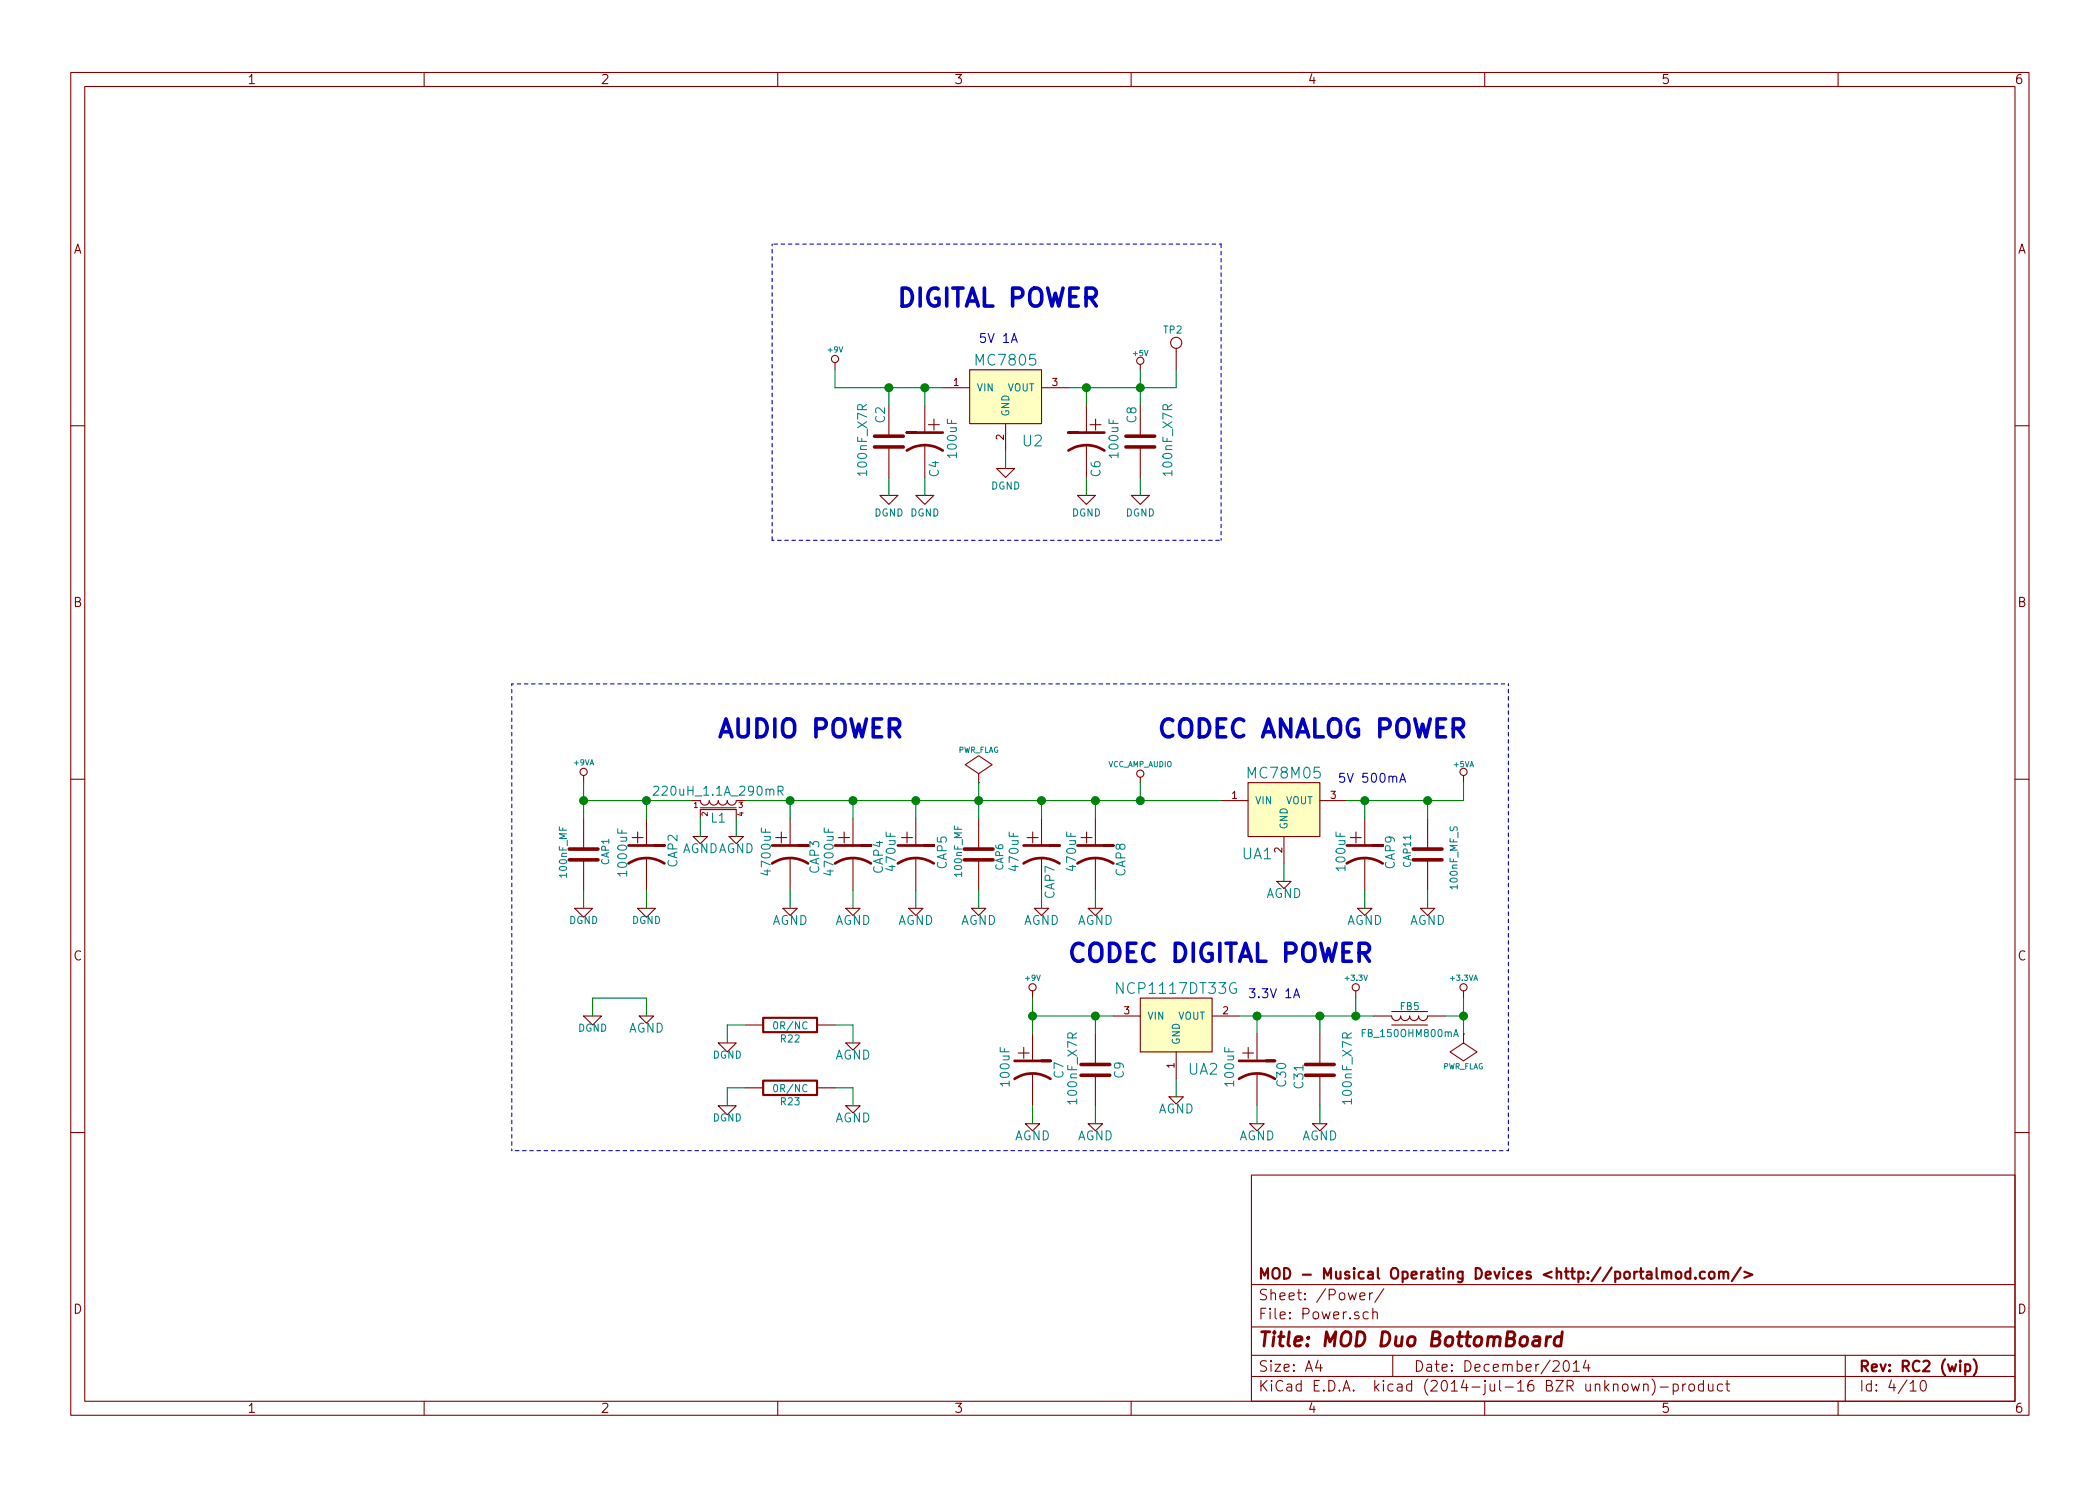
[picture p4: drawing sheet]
EESchema Schematic File Version 2
LIBS:power
LIBS:device
LIBS:transistors
LIBS:conn
LIBS:linear
LIBS:regul
LIBS:cmos4000
LIBS:adc-dac
LIBS:memory
LIBS:xilinx
LIBS:special
LIBS:microcontrollers
LIBS:dsp
LIBS:microchip
LIBS:analog_switches
LIBS:motorola
LIBS:texas
LIBS:intel
LIBS:audio
LIBS:interface
LIBS:digital-audio
LIBS:philips
LIBS:display
LIBS:cypress
LIBS:siliconi
LIBS:opto
LIBS:atmel
LIBS:contrib
LIBS:valves
LIBS:Duo_Audio_HMI_RC1A
LIBS:icnovaa20
LIBS:Duo_BottomBoard_RC1A-cache
EELAYER 25 0
EELAYER END
$Descr A4 11693 8268
encoding utf-8
Sheet 4 10
Title "MOD Duo BottomBoard"
Date "December/2014"
Rev "RC2 (wip)"
Comp "MOD - Musical Operating Devices <http://portalmod.com/>"
Comment1 ""
Comment2 ""
Comment3 ""
Comment4 ""
$EndDescr
$Comp
L AGND #PWR014
U 1 1
P 3600 5650
F 0 "#PWR014" H 3600 5650 40  0001 C CNN
F 1 "AGND" H 3600 5580 50  0000 C CNN
F 2 "~" H 3600 5650 60  0000 C CNN
F 3 "~" H 3600 5650 60  0000 C CNN
	1    3600 5650
	1    0    0    -1  
$EndComp
Text Notes 4000 4100 0    100  ~ 20
AUDIO POWER
$Comp
L CP1 CAP9
U 1 1
P 7600 4750
F 0 "CAP9" V 7745 4665 50  0000 L CNN
F 1 "100uF" V 7470 4650 50  0000 L CNN
F 2 "MOD_Footprints_Lib:Capacitor5x11RM2" H 7600 4750 60  0001 C CNN
F 3 "~" H 7600 4750 60  0000 C CNN
	1    7600 4750
	1    0    0    -1  
$EndComp
$Comp
L C CAP11
U 1 1
P 7950 4750
F 0 "CAP11" V 7840 4675 40  0000 L CNN
F 1 "100nF_MF_S" V 8100 4550 40  0000 L CNN
F 2 "MOD_Footprints_Lib:CapacitorMetalFilm_7.2x2.5MM_P5MM" H 7988 4600 30  0001 C CNN
F 3 "~" H 7950 4750 60  0000 C CNN
	1    7950 4750
	1    0    0    -1  
$EndComp
$Comp
L +5VA #PWR015
U 1 1
P 8150 4350
F 0 "#PWR015" H 8150 4480 20  0001 C CNN
F 1 "+5VA" H 8150 4450 30  0000 C CNN
F 2 "~" H 8150 4350 60  0000 C CNN
F 3 "~" H 8150 4350 60  0000 C CNN
	1    8150 4350
	1    0    0    -1  
$EndComp
$Comp
L DGND #PWR016
U 1 1
P 3300 5650
F 0 "#PWR016" H 3300 5650 40  0001 C CNN
F 1 "DGND" H 3300 5580 40  0000 C CNN
F 2 "~" H 3300 5650 60  0000 C CNN
F 3 "~" H 3300 5650 60  0000 C CNN
	1    3300 5650
	1    0    0    -1  
$EndComp
$Comp
L AGND #PWR017
U 1 1
P 7150 4900
F 0 "#PWR017" H 7150 4900 40  0001 C CNN
F 1 "AGND" H 7150 4830 50  0000 C CNN
F 2 "~" H 7150 4900 60  0000 C CNN
F 3 "~" H 7150 4900 60  0000 C CNN
	1    7150 4900
	1    0    0    -1  
$EndComp
$Comp
L AGND #PWR018
U 1 1
P 5800 5050
F 0 "#PWR018" H 5800 5050 40  0001 C CNN
F 1 "AGND" H 5800 4980 50  0000 C CNN
F 2 "~" H 5800 5050 60  0000 C CNN
F 3 "~" H 5800 5050 60  0000 C CNN
	1    5800 5050
	1    0    0    -1  
$EndComp
$Comp
L VCC_AMP_AUDIO #PWR019
U 1 1
P 6350 4350
F 0 "#PWR019" H 6350 4450 30  0001 C CNN
F 1 "VCC_AMP_AUDIO" H 6350 4450 30  0000 C CNN
F 2 "~" H 6350 4350 60  0000 C CNN
F 3 "~" H 6350 4350 60  0000 C CNN
	1    6350 4350
	1    0    0    -1  
$EndComp
$Comp
L CP1 CAP5
U 1 1
P 5100 4750
F 0 "CAP5" V 5250 4665 50  0000 L CNN
F 1 "470uF" V 4965 4650 50  0000 L CNN
F 2 "MOD_Footprints_Lib:Capacitor8x13RM3.5" H 5100 4750 60  0001 C CNN
F 3 "~" H 5100 4750 60  0000 C CNN
	1    5100 4750
	1    0    0    -1  
$EndComp
$Comp
L CP1 CAP2
U 1 1
P 3600 4750
F 0 "CAP2" V 3750 4675 50  0000 L CNN
F 1 "1000uF" V 3470 4620 50  0000 L CNN
F 2 "MOD_Footprints_Lib:Capacitor10x21RM5" H 3600 4750 60  0001 C CNN
F 3 "~" H 3600 4750 60  0000 C CNN
	1    3600 4750
	1    0    0    -1  
$EndComp
Text Notes 7450 4350 0    50   ~ 0
5V 500mA
$Comp
L CP1 CAP7
U 1 1
P 5800 4750
F 0 "CAP7" V 5850 4500 50  0000 L CNN
F 1 "470uF" V 5650 4650 50  0000 L CNN
F 2 "MOD_Footprints_Lib:Capacitor8x13RM3.5" H 5800 4750 60  0001 C CNN
F 3 "~" H 5800 4750 60  0000 C CNN
	1    5800 4750
	1    0    0    -1  
$EndComp
$Comp
L LINEAR_REGULATOR_DPAK_3P UA1
U 1 1
P 7150 4500
F 0 "UA1" H 7000 4250 60  0000 C CNN
F 1 "MC78M05" H 7150 4700 60  0000 C CNN
F 2 "MOD_Footprints_Lib:DPAK(369C)" H 7150 4550 60  0001 C CNN
F 3 "~" H 7150 4550 60  0000 C CNN
	1    7150 4500
	1    0    0    -1  
$EndComp
$Comp
L CP1 CAP8
U 1 1
P 6100 4750
F 0 "CAP8" V 6245 4625 50  0000 L CNN
F 1 "470uF" V 5970 4650 50  0000 L CNN
F 2 "MOD_Footprints_Lib:Capacitor8x13RM3.5" H 6100 4750 60  0001 C CNN
F 3 "~" H 6100 4750 60  0000 C CNN
	1    6100 4750
	1    0    0    -1  
$EndComp
$Comp
L AGND #PWR020
U 1 1
P 6100 5050
F 0 "#PWR020" H 6100 5050 40  0001 C CNN
F 1 "AGND" H 6100 4980 50  0000 C CNN
F 2 "~" H 6100 5050 60  0000 C CNN
F 3 "~" H 6100 5050 60  0000 C CNN
	1    6100 5050
	1    0    0    -1  
$EndComp
$Comp
L C CAP1
U 1 1
P 3250 4750
F 0 "CAP1" V 3375 4690 40  0000 L CNN
F 1 "100nF_MF" V 3140 4615 40  0000 L CNN
F 2 "MOD_Footprints_Lib:CAP_FILM_12.6X4.5_L10" H 3288 4600 30  0001 C CNN
F 3 "~" H 3250 4750 60  0000 C CNN
	1    3250 4750
	1    0    0    -1  
$EndComp
$Comp
L C CAP6
U 1 1
P 5450 4750
F 0 "CAP6" V 5570 4660 40  0000 L CNN
F 1 "100nF_MF" V 5340 4620 40  0000 L CNN
F 2 "MOD_Footprints_Lib:CAP_FILM_12.6X4.5_L10" H 5488 4600 30  0001 C CNN
F 3 "~" H 5450 4750 60  0000 C CNN
	1    5450 4750
	1    0    0    -1  
$EndComp
$Comp
L CP1 CAP4
U 1 1
P 4750 4750
F 0 "CAP4" V 4895 4640 50  0000 L CNN
F 1 "4700uF" V 4620 4625 50  0000 L CNN
F 2 "MOD_Footprints_Lib:Capacitor16x25RM7.5" H 4750 4750 60  0001 C CNN
F 3 "~" H 4750 4750 60  0000 C CNN
	1    4750 4750
	1    0    0    -1  
$EndComp
$Comp
L CP1 CAP3
U 1 1
P 4400 4750
F 0 "CAP3" V 4540 4640 50  0000 L CNN
F 1 "4700uF" V 4270 4625 50  0000 L CNN
F 2 "MOD_Footprints_Lib:Capacitor16x25RM7.5" H 4400 4750 60  0001 C CNN
F 3 "~" H 4400 4750 60  0000 C CNN
	1    4400 4750
	1    0    0    -1  
$EndComp
$Comp
L AGND #PWR021
U 1 1
P 4400 5050
F 0 "#PWR021" H 4400 5050 40  0001 C CNN
F 1 "AGND" H 4400 4980 50  0000 C CNN
F 2 "~" H 4400 5050 60  0000 C CNN
F 3 "~" H 4400 5050 60  0000 C CNN
	1    4400 5050
	1    0    0    -1  
$EndComp
$Comp
L INDUCTOR_RADIAL_4P L1
U 1 1
P 4000 4450
F 0 "L1" H 4000 4350 50  0000 C CNN
F 1 "220uH_1.1A_290mR" H 4000 4500 50  0000 C CNN
F 2 "MOD_Footprints_Lib:IND_RAD_10MM_4P" H 4000 4450 60  0001 C CNN
F 3 "~" H 4000 4450 60  0000 C CNN
	1    4000 4450
	1    0    0    -1  
$EndComp
$Comp
L AGND #PWR022
U 1 1
P 4100 4650
F 0 "#PWR022" H 4100 4650 40  0001 C CNN
F 1 "AGND" H 4100 4580 50  0000 C CNN
F 2 "~" H 4100 4650 60  0000 C CNN
F 3 "~" H 4100 4650 60  0000 C CNN
	1    4100 4650
	1    0    0    -1  
$EndComp
$Comp
L AGND #PWR023
U 1 1
P 3900 4650
F 0 "#PWR023" H 3900 4650 40  0001 C CNN
F 1 "AGND" H 3900 4580 50  0000 C CNN
F 2 "~" H 3900 4650 60  0000 C CNN
F 3 "~" H 3900 4650 60  0000 C CNN
	1    3900 4650
	1    0    0    -1  
$EndComp
$Comp
L AGND #PWR024
U 1 1
P 4750 5050
F 0 "#PWR024" H 4750 5050 40  0001 C CNN
F 1 "AGND" H 4750 4980 50  0000 C CNN
F 2 "~" H 4750 5050 60  0000 C CNN
F 3 "~" H 4750 5050 60  0000 C CNN
	1    4750 5050
	1    0    0    -1  
$EndComp
$Comp
L AGND #PWR025
U 1 1
P 5100 5050
F 0 "#PWR025" H 5100 5050 40  0001 C CNN
F 1 "AGND" H 5100 4980 50  0000 C CNN
F 2 "~" H 5100 5050 60  0000 C CNN
F 3 "~" H 5100 5050 60  0000 C CNN
	1    5100 5050
	1    0    0    -1  
$EndComp
$Comp
L AGND #PWR026
U 1 1
P 5450 5050
F 0 "#PWR026" H 5450 5050 40  0001 C CNN
F 1 "AGND" H 5450 4980 50  0000 C CNN
F 2 "~" H 5450 5050 60  0000 C CNN
F 3 "~" H 5450 5050 60  0000 C CNN
	1    5450 5050
	1    0    0    -1  
$EndComp
$Comp
L CP1 C30
U 1 1
P 7000 5950
F 0 "C30" V 7140 5850 50  0000 L CNN
F 1 "100uF" V 6850 5850 50  0000 L CNN
F 2 "MOD_Footprints_Lib:Capacitor5x11RM2" H 7000 5950 60  0001 C CNN
F 3 "~" H 7000 5950 60  0000 C CNN
	1    7000 5950
	1    0    0    -1  
$EndComp
$Comp
L AGND #PWR027
U 1 1
P 7950 5050
F 0 "#PWR027" H 7950 5050 40  0001 C CNN
F 1 "AGND" H 7950 4980 50  0000 C CNN
F 2 "~" H 7950 5050 60  0000 C CNN
F 3 "~" H 7950 5050 60  0000 C CNN
	1    7950 5050
	1    0    0    -1  
$EndComp
$Comp
L AGND #PWR028
U 1 1
P 7600 5050
F 0 "#PWR028" H 7600 5050 40  0001 C CNN
F 1 "AGND" H 7600 4980 50  0000 C CNN
F 2 "~" H 7600 5050 60  0000 C CNN
F 3 "~" H 7600 5050 60  0000 C CNN
	1    7600 5050
	1    0    0    -1  
$EndComp
Text Notes 6950 5550 0    50   ~ 0
3.3V 1A
$Comp
L AGND #PWR029
U 1 1
P 7350 6250
F 0 "#PWR029" H 7350 6250 40  0001 C CNN
F 1 "AGND" H 7350 6180 50  0000 C CNN
F 2 "~" H 7350 6250 60  0000 C CNN
F 3 "~" H 7350 6250 60  0000 C CNN
	1    7350 6250
	1    0    0    -1  
$EndComp
$Comp
L AGND #PWR030
U 1 1
P 7000 6250
F 0 "#PWR030" H 7000 6250 40  0001 C CNN
F 1 "AGND" H 7000 6180 50  0000 C CNN
F 2 "~" H 7000 6250 60  0000 C CNN
F 3 "~" H 7000 6250 60  0000 C CNN
	1    7000 6250
	1    0    0    -1  
$EndComp
$Comp
L PWR_FLAG #FLG031
U 1 1
P 5450 4350
F 0 "#FLG031" H 5450 4445 30  0001 C CNN
F 1 "PWR_FLAG" H 5450 4530 30  0000 C CNN
F 2 "" H 5450 4350 60  0000 C CNN
F 3 "" H 5450 4350 60  0000 C CNN
	1    5450 4350
	1    0    0    -1  
$EndComp
$Comp
L AGND #PWR032
U 1 1
P 6550 6100
F 0 "#PWR032" H 6550 6100 40  0001 C CNN
F 1 "AGND" H 6550 6030 50  0000 C CNN
F 2 "~" H 6550 6100 60  0000 C CNN
F 3 "~" H 6550 6100 60  0000 C CNN
	1    6550 6100
	1    0    0    -1  
$EndComp
$Comp
L DGND #PWR033
U 1 1
P 3250 5050
F 0 "#PWR033" H 3250 5050 40  0001 C CNN
F 1 "DGND" H 3250 4980 40  0000 C CNN
F 2 "~" H 3250 5050 60  0000 C CNN
F 3 "~" H 3250 5050 60  0000 C CNN
	1    3250 5050
	1    0    0    -1  
$EndComp
$Comp
L DGND #PWR034
U 1 1
P 3600 5050
F 0 "#PWR034" H 3600 5050 40  0001 C CNN
F 1 "DGND" H 3600 4980 40  0000 C CNN
F 2 "~" H 3600 5050 60  0000 C CNN
F 3 "~" H 3600 5050 60  0000 C CNN
	1    3600 5050
	1    0    0    -1  
$EndComp
Text Notes 6450 4100 0    100  ~ 20
CODEC ANALOG POWER
$Comp
L +9V #PWR035
U 1 1
P 4650 2050
F 0 "#PWR035" H 4650 2020 20  0001 C CNN
F 1 "+9V" H 4650 2160 30  0000 C CNN
F 2 "~" H 4650 2050 60  0000 C CNN
F 3 "~" H 4650 2050 60  0000 C CNN
	1    4650 2050
	1    0    0    -1  
$EndComp
$Comp
L LINEAR_REGULATOR_DPAK_3P U2
U 1 1
P 5600 2200
F 0 "U2" H 5750 1950 60  0000 C CNN
F 1 "MC7805" H 5600 2400 60  0000 C CNN
F 2 "MOD_Footprints_Lib:DPAK(369C)" H 5600 2250 60  0001 C CNN
F 3 "~" H 5600 2250 60  0000 C CNN
	1    5600 2200
	1    0    0    -1  
$EndComp
Text Notes 5450 1900 0    50   ~ 0
5V 1A
$Comp
L CP1 C4
U 1 1
P 5150 2450
F 0 "C4" V 5100 2250 50  0000 L CNN
F 1 "100uF" V 5000 2350 50  0000 L CNN
F 2 "MOD_Footprints_Lib:Capacitor5x11RM2" H 5150 2450 60  0001 C CNN
F 3 "~" H 5150 2450 60  0000 C CNN
	1    5150 2450
	-1   0    0    -1  
$EndComp
$Comp
L DGND #PWR036
U 1 1
P 5150 2750
F 0 "#PWR036" H 5150 2750 40  0001 C CNN
F 1 "DGND" H 5150 2650 40  0000 C CNN
F 2 "~" H 5150 2750 60  0000 C CNN
F 3 "~" H 5150 2750 60  0000 C CNN
	1    5150 2750
	-1   0    0    -1  
$EndComp
$Comp
L DGND #PWR037
U 1 1
P 5600 2600
F 0 "#PWR037" H 5600 2600 40  0001 C CNN
F 1 "DGND" H 5600 2500 40  0000 C CNN
F 2 "~" H 5600 2600 60  0000 C CNN
F 3 "~" H 5600 2600 60  0000 C CNN
	1    5600 2600
	-1   0    0    -1  
$EndComp
Text Notes 5000 1700 0    100  ~ 20
DIGITAL POWER
$Comp
L CP1 C6
U 1 1
P 6050 2450
F 0 "C6" V 6000 2250 50  0000 L CNN
F 1 "100uF" V 5900 2350 50  0000 L CNN
F 2 "MOD_Footprints_Lib:Capacitor5x11RM2" H 6050 2450 60  0001 C CNN
F 3 "~" H 6050 2450 60  0000 C CNN
	1    6050 2450
	-1   0    0    -1  
$EndComp
$Comp
L DGND #PWR038
U 1 1
P 6050 2750
F 0 "#PWR038" H 6050 2750 40  0001 C CNN
F 1 "DGND" H 6050 2650 40  0000 C CNN
F 2 "~" H 6050 2750 60  0000 C CNN
F 3 "~" H 6050 2750 60  0000 C CNN
	1    6050 2750
	-1   0    0    -1  
$EndComp
$Comp
L C C8
U 1 1
P 6350 2450
F 0 "C8" V 6400 2550 50  0000 L CNN
F 1 "100nF_X7R" V 6200 2250 50  0000 L CNN
F 2 "MOD_Footprints_Lib:SM0603" H 6388 2300 30  0001 C CNN
F 3 "~" H 6350 2450 60  0000 C CNN
	1    6350 2450
	-1   0    0    -1  
$EndComp
$Comp
L DGND #PWR039
U 1 1
P 6350 2750
F 0 "#PWR039" H 6350 2750 40  0001 C CNN
F 1 "DGND" H 6350 2650 40  0000 C CNN
F 2 "~" H 6350 2750 60  0000 C CNN
F 3 "~" H 6350 2750 60  0000 C CNN
	1    6350 2750
	-1   0    0    -1  
$EndComp
$Comp
L +5V #PWR040
U 1 1
P 6350 2050
F 0 "#PWR040" H 6350 2140 20  0001 C CNN
F 1 "+5V" H 6350 2140 30  0000 C CNN
F 2 "~" H 6350 2050 60  0000 C CNN
F 3 "~" H 6350 2050 60  0000 C CNN
	1    6350 2050
	1    0    0    -1  
$EndComp
$Comp
L CONN_1 TP2
U 1 1
P 6550 1900
F 0 "TP2" V 6625 1865 40  0000 L CNN
F 1 "TEST_POINT_1MM" H 6550 1955 30  0001 C CNN
F 2 "MOD_Footprints_Lib:TESTPOINT_1MM" H 6550 1900 60  0001 C CNN
F 3 "" H 6550 1900 60  0000 C CNN
	1    6550 1900
	0    -1   -1   0   
$EndComp
$Comp
L +9VA #PWR041
U 1 1
P 3250 4350
F 0 "#PWR041" H 3250 4320 20  0001 C CNN
F 1 "+9VA" H 3250 4460 30  0000 C CNN
F 2 "" H 3250 4350 60  0000 C CNN
F 3 "" H 3250 4350 60  0000 C CNN
	1    3250 4350
	1    0    0    -1  
$EndComp
Wire Wire Line
	4150 4450 6800 4450
Wire Wire Line
	5450 4350 5450 4550
Wire Wire Line
	5100 4450 5100 4550
Wire Wire Line
	6100 4950 6100 5050
Wire Wire Line
	3300 5550 3600 5550
Wire Wire Line
	7150 4800 7150 4900
Wire Wire Line
	8150 4450 8150 4350
Connection ~ 7600 4450
Wire Wire Line
	7600 4550 7600 4450
Connection ~ 7950 4450
Wire Wire Line
	5800 4950 5800 5050
Wire Wire Line
	3300 5650 3300 5550
Wire Wire Line
	3600 5550 3600 5650
Connection ~ 5450 4450
Connection ~ 5100 4450
Connection ~ 4400 4450
Wire Wire Line
	4750 4550 4750 4450
Connection ~ 4750 4450
Wire Wire Line
	4100 4550 4100 4650
Wire Wire Line
	3900 4550 3900 4650
Connection ~ 3600 4450
Wire Wire Line
	3250 4350 3250 4550
Connection ~ 3250 4450
Wire Wire Line
	4400 4450 4400 4550
Wire Wire Line
	4400 4950 4400 5050
Wire Wire Line
	4750 4950 4750 5050
Connection ~ 6350 4450
Wire Wire Line
	5100 4950 5100 5050
Wire Wire Line
	5450 4950 5450 5050
Wire Wire Line
	7600 4950 7600 5050
Wire Wire Line
	7950 4950 7950 5050
Wire Wire Line
	3250 4950 3250 5050
Wire Wire Line
	3600 4950 3600 5050
Connection ~ 7000 5650
Wire Wire Line
	7000 5750 7000 5650
Connection ~ 7350 5650
Wire Wire Line
	7000 6150 7000 6250
Wire Wire Line
	7350 6150 7350 6250
Wire Wire Line
	7550 5650 7550 5550
Wire Wire Line
	5750 5650 6200 5650
Wire Wire Line
	7950 4450 7950 4550
Wire Wire Line
	7350 5650 7350 5750
Wire Wire Line
	6550 6000 6550 6100
Wire Wire Line
	5150 2650 5150 2750
Connection ~ 5150 2150
Wire Wire Line
	5600 2500 5600 2600
Wire Wire Line
	6050 2650 6050 2750
Wire Wire Line
	5950 2150 6550 2150
Wire Wire Line
	6350 2750 6350 2650
Wire Wire Line
	6350 2050 6350 2250
Connection ~ 6050 2150
Connection ~ 6350 2150
Wire Wire Line
	6550 2150 6550 2050
Wire Wire Line
	4650 2150 5250 2150
Wire Wire Line
	3600 4550 3600 4450
Wire Wire Line
	3250 4450 3850 4450
$Comp
L C C2
U 1 1
P 4950 2450
F 0 "C2" V 5000 2550 50  0000 L CNN
F 1 "100nF_X7R" V 5100 2250 50  0000 L CNN
F 2 "MOD_Footprints_Lib:SM0603" H 4988 2300 30  0001 C CNN
F 3 "~" H 4950 2450 60  0000 C CNN
	1    4950 2450
	-1   0    0    -1  
$EndComp
$Comp
L DGND #PWR042
U 1 1
P 4950 2750
F 0 "#PWR042" H 4950 2750 40  0001 C CNN
F 1 "DGND" H 4950 2650 40  0000 C CNN
F 2 "~" H 4950 2750 60  0000 C CNN
F 3 "~" H 4950 2750 60  0000 C CNN
	1    4950 2750
	-1   0    0    -1  
$EndComp
Wire Wire Line
	4950 2750 4950 2650
Wire Wire Line
	4950 2150 4950 2250
Connection ~ 4950 2150
Wire Notes Line
	4300 3000 6800 3000
Wire Notes Line
	6800 1350 4300 1350
Wire Notes Line
	2850 3800 8400 3800
Wire Notes Line
	8400 3800 8400 6400
Wire Notes Line
	8400 6400 2850 6400
Wire Notes Line
	2850 6400 2850 3800
Wire Wire Line
	6050 2150 6050 2250
Wire Wire Line
	5150 2150 5150 2250
$Comp
L NCP1117DT33G UA2
U 1 1
P 6550 5700
F 0 "UA2" H 6700 5450 60  0000 C CNN
F 1 "NCP1117DT33G" H 6550 5900 60  0000 C CNN
F 2 "MOD_Footprints_Lib:DPAK(369C)" H 6550 5750 60  0001 C CNN
F 3 "" H 6550 5750 60  0000 C CNN
	1    6550 5700
	1    0    0    -1  
$EndComp
Wire Wire Line
	4650 2050 4650 2150
Wire Notes Line
	4300 1350 4300 3000
Wire Notes Line
	6800 3000 6800 1350
Wire Wire Line
	6900 5650 7650 5650
Wire Wire Line
	7500 4450 8150 4450
Wire Wire Line
	5800 4550 5800 4450
Connection ~ 5800 4450
Wire Wire Line
	6100 4550 6100 4450
Connection ~ 6100 4450
Text Notes 5950 5350 0    100  ~ 20
CODEC DIGITAL POWER
$Comp
L C C31
U 1 1
P 7350 5950
F 0 "C31" V 7470 5840 50  0000 L CNN
F 1 "100nF_X7R" V 7200 5750 50  0000 L CNN
F 2 "MOD_Footprints_Lib:SM0603" H 7388 5800 30  0001 C CNN
F 3 "~" H 7350 5950 60  0000 C CNN
	1    7350 5950
	-1   0    0    -1  
$EndComp
$Comp
L AGND #PWR043
U 1 1
P 6100 6250
F 0 "#PWR043" H 6100 6250 40  0001 C CNN
F 1 "AGND" H 6100 6180 50  0000 C CNN
F 2 "~" H 6100 6250 60  0000 C CNN
F 3 "~" H 6100 6250 60  0000 C CNN
	1    6100 6250
	1    0    0    -1  
$EndComp
Wire Wire Line
	6100 6150 6100 6250
$Comp
L C C9
U 1 1
P 6100 5950
F 0 "C9" V 5970 5900 50  0000 L CNN
F 1 "100nF_X7R" V 6230 5750 50  0000 L CNN
F 2 "MOD_Footprints_Lib:SM0603" H 6138 5800 30  0001 C CNN
F 3 "~" H 6100 5950 60  0000 C CNN
	1    6100 5950
	-1   0    0    -1  
$EndComp
$Comp
L CP1 C7
U 1 1
P 5750 5950
F 0 "C7" V 5900 5900 50  0000 L CNN
F 1 "100uF" V 5600 5850 50  0000 L CNN
F 2 "MOD_Footprints_Lib:Capacitor5x11RM2" H 5750 5950 60  0001 C CNN
F 3 "~" H 5750 5950 60  0000 C CNN
	1    5750 5950
	1    0    0    -1  
$EndComp
$Comp
L AGND #PWR044
U 1 1
P 5750 6250
F 0 "#PWR044" H 5750 6250 40  0001 C CNN
F 1 "AGND" H 5750 6180 50  0000 C CNN
F 2 "~" H 5750 6250 60  0000 C CNN
F 3 "~" H 5750 6250 60  0000 C CNN
	1    5750 6250
	1    0    0    -1  
$EndComp
Wire Wire Line
	5750 6150 5750 6250
Connection ~ 5750 5650
Wire Wire Line
	6100 5750 6100 5650
Connection ~ 6100 5650
$Comp
L +9V #PWR045
U 1 1
P 5750 5550
F 0 "#PWR045" H 5750 5520 20  0001 C CNN
F 1 "+9V" H 5750 5660 30  0000 C CNN
F 2 "~" H 5750 5550 60  0000 C CNN
F 3 "~" H 5750 5550 60  0000 C CNN
	1    5750 5550
	1    0    0    -1  
$EndComp
Wire Wire Line
	6350 4350 6350 4450
Wire Wire Line
	5750 5550 5750 5750
$Comp
L R R22
U 1 1
P 4400 5700
F 0 "R22" V 4480 5700 40  0000 C CNN
F 1 "0R/NC" V 4407 5701 40  0000 C CNN
F 2 "MOD_Footprints_Lib:SM0805" V 4330 5700 30  0001 C CNN
F 3 "" H 4400 5700 30  0000 C CNN
	1    4400 5700
	0    1    1    0   
$EndComp
$Comp
L DGND #PWR046
U 1 1
P 4050 5800
F 0 "#PWR046" H 4050 5800 40  0001 C CNN
F 1 "DGND" H 4050 5730 40  0000 C CNN
F 2 "~" H 4050 5800 60  0000 C CNN
F 3 "~" H 4050 5800 60  0000 C CNN
	1    4050 5800
	1    0    0    -1  
$EndComp
Wire Wire Line
	4050 5800 4050 5700
Wire Wire Line
	4050 5700 4150 5700
$Comp
L AGND #PWR047
U 1 1
P 4750 5800
F 0 "#PWR047" H 4750 5800 40  0001 C CNN
F 1 "AGND" H 4750 5730 50  0000 C CNN
F 2 "~" H 4750 5800 60  0000 C CNN
F 3 "~" H 4750 5800 60  0000 C CNN
	1    4750 5800
	1    0    0    -1  
$EndComp
Wire Wire Line
	4650 5700 4750 5700
Wire Wire Line
	4750 5700 4750 5800
$Comp
L R R23
U 1 1
P 4400 6050
F 0 "R23" V 4480 6050 40  0000 C CNN
F 1 "0R/NC" V 4407 6051 40  0000 C CNN
F 2 "MOD_Footprints_Lib:SM0805" V 4330 6050 30  0001 C CNN
F 3 "" H 4400 6050 30  0000 C CNN
	1    4400 6050
	0    1    1    0   
$EndComp
$Comp
L DGND #PWR048
U 1 1
P 4050 6150
F 0 "#PWR048" H 4050 6150 40  0001 C CNN
F 1 "DGND" H 4050 6080 40  0000 C CNN
F 2 "~" H 4050 6150 60  0000 C CNN
F 3 "~" H 4050 6150 60  0000 C CNN
	1    4050 6150
	1    0    0    -1  
$EndComp
Wire Wire Line
	4050 6150 4050 6050
Wire Wire Line
	4050 6050 4150 6050
$Comp
L AGND #PWR049
U 1 1
P 4750 6150
F 0 "#PWR049" H 4750 6150 40  0001 C CNN
F 1 "AGND" H 4750 6080 50  0000 C CNN
F 2 "~" H 4750 6150 60  0000 C CNN
F 3 "~" H 4750 6150 60  0000 C CNN
	1    4750 6150
	1    0    0    -1  
$EndComp
Wire Wire Line
	4650 6050 4750 6050
Wire Wire Line
	4750 6050 4750 6150
$Comp
L +3.3V #PWR050
U 1 1
P 7550 5550
F 0 "#PWR050" H 7550 5510 30  0001 C CNN
F 1 "+3.3V" H 7550 5660 30  0000 C CNN
F 2 "" H 7550 5550 60  0000 C CNN
F 3 "" H 7550 5550 60  0000 C CNN
	1    7550 5550
	1    0    0    -1  
$EndComp
$Comp
L FERRITE_BEAD FB5
U 1 1
P 7850 5650
F 0 "FB5" H 7850 5700 40  0000 C CNN
F 1 "FB_150OHM800mA" H 7850 5550 40  0000 C CNN
F 2 "MOD_Footprints_Lib:SM0805" H 7600 5600 60  0001 C CNN
F 3 "" H 7600 5600 60  0000 C CNN
	1    7850 5650
	1    0    0    -1  
$EndComp
Connection ~ 7550 5650
$Comp
L +3.3VA #PWR051
U 1 1
P 8150 5550
F 0 "#PWR051" H 8150 5510 30  0001 C CNN
F 1 "+3.3VA" H 8150 5660 30  0000 C CNN
F 2 "" H 8150 5550 60  0000 C CNN
F 3 "" H 8150 5550 60  0000 C CNN
	1    8150 5550
	1    0    0    -1  
$EndComp
Wire Wire Line
	8050 5650 8150 5650
Wire Wire Line
	8150 5550 8150 5750
$Comp
L PWR_FLAG #FLG052
U 1 1
P 8150 5750
F 0 "#FLG052" H 8150 5845 30  0001 C CNN
F 1 "PWR_FLAG" H 8150 5930 30  0000 C CNN
F 2 "" H 8150 5750 60  0000 C CNN
F 3 "" H 8150 5750 60  0000 C CNN
	1    8150 5750
	-1   0    0    1   
$EndComp
Connection ~ 8150 5650
$EndSCHEMATC
